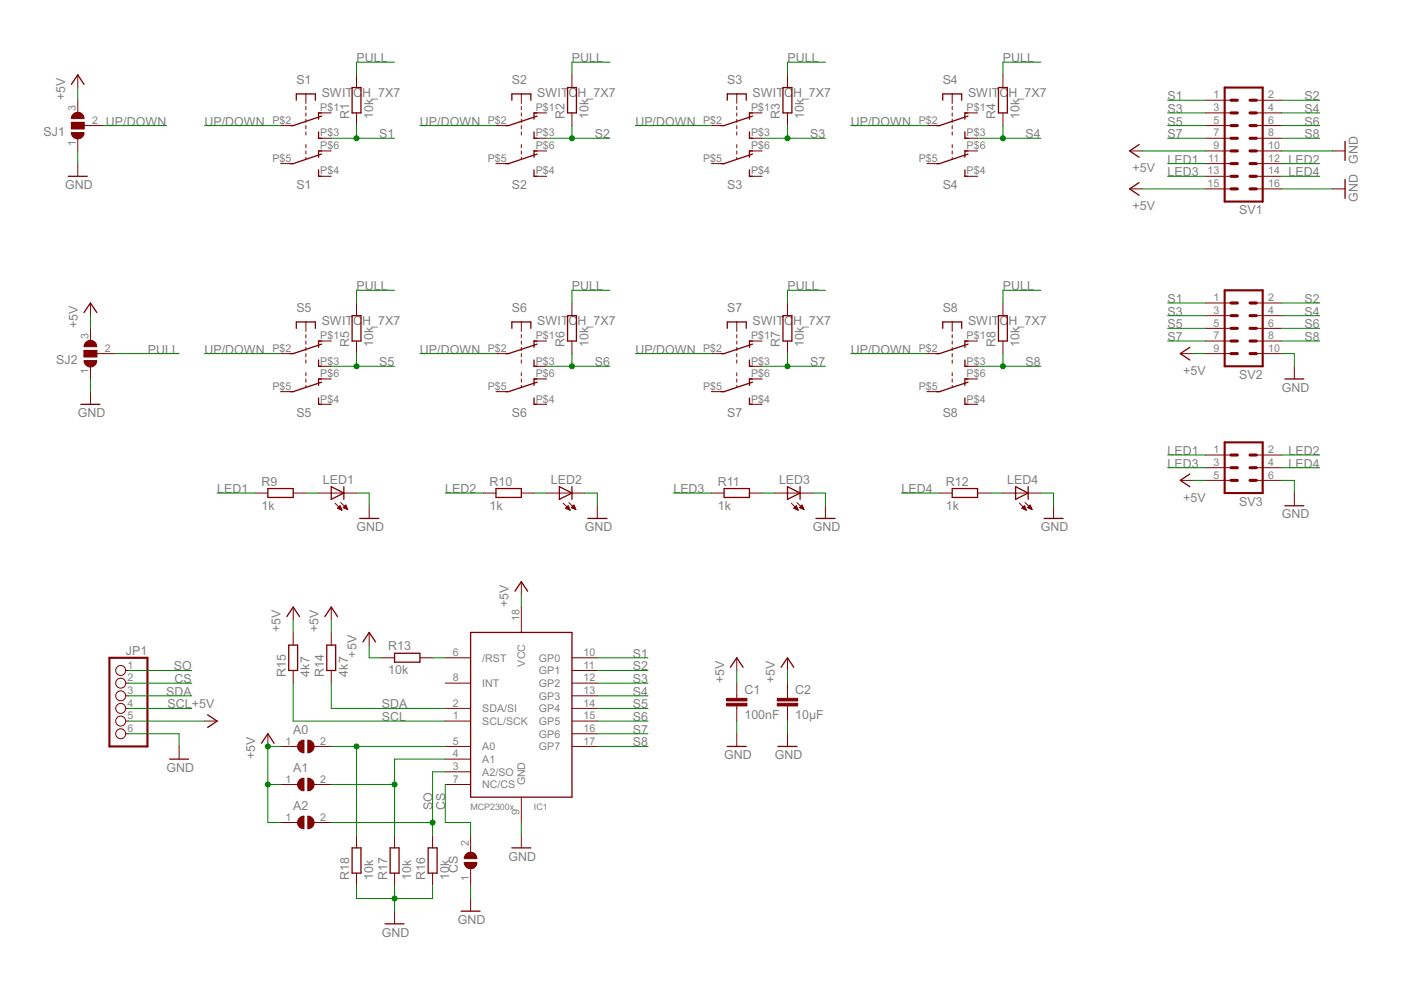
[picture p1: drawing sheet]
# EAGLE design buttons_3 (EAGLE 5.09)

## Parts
A0  SJ  [SJ]
A1  SJ  [SJ]
A2  SJ  [SJ]
C1  100nF  C-EUC0805K  [C0805K]
C2  10µF  C-EUC0805K  [C0805K]
CS  SJ  [SJ]
IC1  MCP23008/MCP23S08/SO  [SO18W]
JP1  PINHD-1X6  [1X06]
LED1  LED5MM  [LED5MM]
LED2  LED5MM  [LED5MM]
LED3  LED5MM  [LED5MM]
LED4  LED5MM  [LED5MM]
R1  10k  R-EU_M0805  [M0805]
R2  10k  R-EU_M0805  [M0805]
R3  10k  R-EU_M0805  [M0805]
R4  10k  R-EU_M0805  [M0805]
R5  10k  R-EU_M0805  [M0805]
R6  10k  R-EU_M0805  [M0805]
R7  10k  R-EU_M0805  [M0805]
R8  10k  R-EU_M0805  [M0805]
R9  1k  R-EU_M0805  [M0805]
R10  1k  R-EU_M0805  [M0805]
R11  1k  R-EU_M0805  [M0805]
R12  1k  R-EU_M0805  [M0805]
R13  10k  R-EU_M0805  [M0805]
R14  4k7  R-EU_M0805  [M0805]
R15  4k7  R-EU_M0805  [M0805]
R16  10k  R-EU_M0805  [M0805]
R17  10k  R-EU_M0805  [M0805]
R18  10k  R-EU_M0805  [M0805]
S1  SWITCH_7X7  [SWITCH_7X7]
S2  SWITCH_7X7  [SWITCH_7X7]
S3  SWITCH_7X7  [SWITCH_7X7]
S4  SWITCH_7X7  [SWITCH_7X7]
S5  SWITCH_7X7  [SWITCH_7X7]
S6  SWITCH_7X7  [SWITCH_7X7]
S7  SWITCH_7X7  [SWITCH_7X7]
S8  SWITCH_7X7  [SWITCH_7X7]
SJ1  SJ2W  [SJ_2]
SJ2  SJ2W  [SJ_2]
SV1  ML16  [ML16]
SV2  ML10  [ML10]
SV3  ML6  [ML6]

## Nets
+5V: A0.1 A1.1 A2.1 C1.1 C2.1 IC1.18(VCC) JP1.5 R13.1 R14.2 R15.2 SJ1.3 SJ2.3 SV1.9 SV1.15 SV2.9 SV3.5
CS: CS.2 IC1.7(NC/CS) JP1.2
GND: C1.2 C2.2 CS.1 IC1.9(GND) JP1.6 LED1.K(C) LED2.K(C) LED3.K(C) LED4.K(C) R16.1 R17.1 R18.1 SJ1.1 SJ2.1 SV1.10 SV1.16 SV2.10 SV3.6
LED1: R9.1 SV1.11 SV3.1
LED2: R10.1 SV1.12 SV3.2
LED3: R11.1 SV1.13 SV3.3
LED4: R12.1 SV1.14 SV3.4
N$1: LED1.A R9.2
N$2: IC1.6(/RST) R13.2
N$3: LED2.A R10.2
N$4: LED3.A R11.2
N$5: LED4.A R12.2
N$9: A1.2 IC1.4(A1) R17.2
N$10: A0.2 IC1.5(A0) R18.2
PULL: R1.2 R2.2 R3.2 R4.2 R5.2 R6.2 R7.2 R8.2 SJ2.2
S1: IC1.10(GP0) R1.1 S1.P$3(1:S) SV1.1 SV2.1
S2: IC1.11(GP1) R2.1 S2.P$3(1:S) SV1.2 SV2.2
S3: IC1.12(GP2) R3.1 S3.P$3(1:S) SV1.3 SV2.3
S4: IC1.13(GP3) R4.1 S4.P$3(1:S) SV1.4 SV2.4
S5: IC1.14(GP4) R5.1 S5.P$3(1:S) SV1.5 SV2.5
S6: IC1.15(GP5) R6.1 S6.P$3(1:S) SV1.6 SV2.6
S7: IC1.16(GP6) R7.1 S7.P$3(1:S) SV1.7 SV2.7
S8: IC1.17(GP7) R8.1 S8.P$3(1:S) SV1.8 SV2.8
SCL: IC1.1(SCL/SCK) JP1.4 R15.1
SDA: IC1.2(SDA/SI) JP1.3 R14.1
SO: A2.2 IC1.3(A2/SO) JP1.1 R16.2
UP/DOWN: S1.P$2(1:P) S2.P$2(1:P) S3.P$2(1:P) S4.P$2(1:P) S5.P$2(1:P) S6.P$2(1:P) S7.P$2(1:P) S8.P$2(1:P) SJ1.2
Unconnected: IC1.8(INT) S1.P$1(1:O) S1.P$4(2:S) S1.P$5(2:P) S1.P$6(2:O) S2.P$1(1:O) S2.P$4(2:S) S2.P$5(2:P) S2.P$6(2:O) S3.P$1(1:O) S3.P$4(2:S) S3.P$5(2:P) S3.P$6(2:O) S4.P$1(1:O) S4.P$4(2:S) S4.P$5(2:P) S4.P$6(2:O) S5.P$1(1:O) S5.P$4(2:S) S5.P$5(2:P) S5.P$6(2:O) S6.P$1(1:O) S6.P$4(2:S) S6.P$5(2:P) S6.P$6(2:O) S7.P$1(1:O) S7.P$4(2:S) S7.P$5(2:P) S7.P$6(2:O) S8.P$1(1:O) S8.P$4(2:S) S8.P$5(2:P) S8.P$6(2:O)
